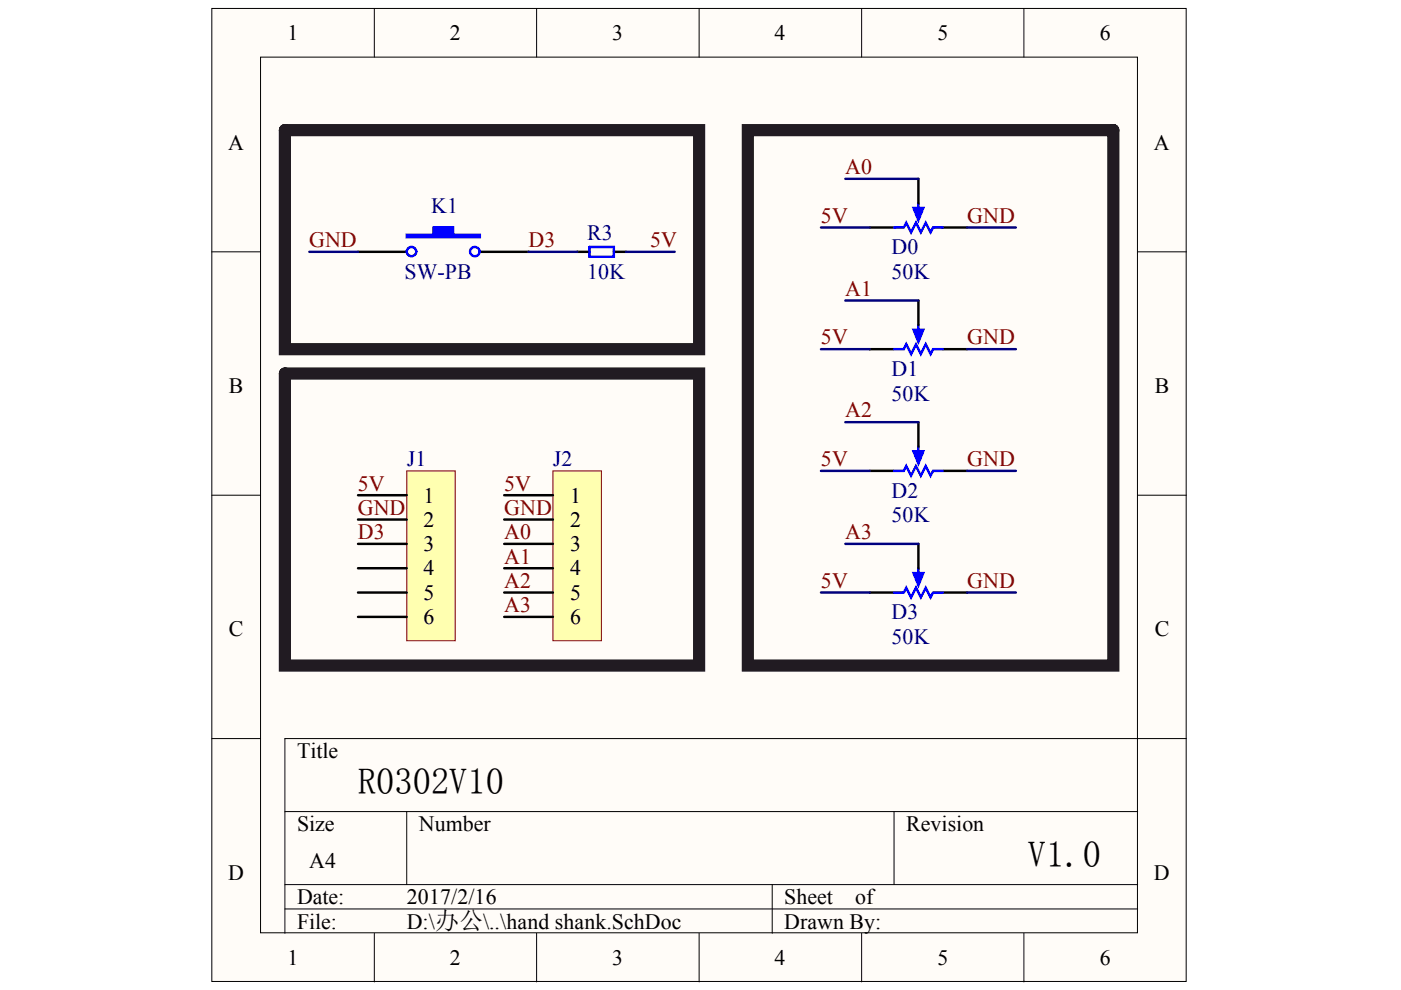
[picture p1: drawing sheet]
<svg xmlns="http://www.w3.org/2000/svg" width="297mm" height="210mm" viewBox="0 0 297 210" stroke-linecap="round" stroke-linejoin="round" font-family="sans-serif">
<g fill="#fffcf8" stroke="#000" stroke-width=".21">
<path d="M44.9 1.8h206.6v206.3h-206.6z"/>
<path d="M55.2 12.1h186v185.7h-186z"/>
</g>
<g fill="none" stroke="#000" stroke-width=".21">
<path d="M79.4 1.8v10.3M113.8 1.8v10.3M148.2 1.8v10.3M182.7 1.8v10.3M217.1 1.8v10.3M44.9 53.4h10.3M241.2 53.4h10.3M44.9 105h10.3M241.2 105h10.3M44.9 156.6h10.3M251.5 156.6h-191.1v41.3M60.4 172.1h180.8"/>
<path d="M86.2 172.1v15.5M189.6 172.1v15.5M60.4 187.6h180.8M60.4 192.7h180.8M79.4 197.9v10.3M113.8 197.9v10.3M148.2 197.9v10.3M163.7 187.6v10.3M182.7 197.9v10.3M217.1 197.9v10.3"/>
</g>
<path d="M75.9 53.4h10.3M101.7 53.4h10.4" fill="none" stroke="#000" stroke-width=".52"/>
<path d="M86.2 49.8h5.7v-1.6h4.2v1.6h5.6v.5h-15.5z" fill-rule="evenodd" fill="#00f"/>
<g fill="none" stroke="#00f" stroke-width=".52">
<path d="M86.2 49.8h5.7v-1.6h4.2v1.6h5.6v.5h-15.5zM194.7 94.7v2.6"/>
<circle cx="87.3" cy="53.3" r="1"/>
<circle cx="100.7" cy="53.3" r="1"/>
</g>
<path d="M184.4 99.8h5.2M199.9 99.8h5.2" fill="none" stroke="#000" stroke-width=".52"/>
<path d="M193.7 95.7h2.1l-1.1 2.6z" fill="#00f"/>
<path d="M194.7 68.9v2.6M189.6 99.8h2l.5-1 1.1 2.1 1-2.1 1 2.1 1.1-2.1 1 2.1 .5-1.1h2.1M193.7 95.7h2.1l-1.1 2.6z" fill="none" stroke="#00f" stroke-width=".52"/>
<path d="M184.4 74h5.2M199.9 74h5.2M194.7 89.5v5.2" fill="none" stroke="#000" stroke-width=".52"/>
<path d="M193.7 69.9h2.1l-1.1 2.6z" fill="#00f"/>
<path d="M194.7 43.1v2.6M189.6 74h2l.5-1 1.1 2.1 1-2.1 1 2.1 1.1-2.1 1 2.1 .5-1.1h2.1M193.7 69.9h2.1l-1.1 2.6z" fill="none" stroke="#00f" stroke-width=".52"/>
<path d="M184.4 48.2h5.2M199.9 48.2h5.2M194.7 63.7v5.2" fill="none" stroke="#000" stroke-width=".52"/>
<path d="M193.7 44.1h2.1l-1.1 2.6z" fill="#00f"/>
<path d="M189.6 48.2h2l.5-1 1.1 2.1 1-2.1 1 2.1 1.1-2.1 1 2.1 .5-1.1h2.1M193.7 44.1h2.1l-1.1 2.6zM194.7 120.5v2.6" fill="none" stroke="#00f" stroke-width=".52"/>
<path d="M194.7 37.9v5.2M184.4 125.6h5.2M199.9 125.6h5.2" fill="none" stroke="#000" stroke-width=".52"/>
<path d="M193.7 121.5h2.1l-1.1 2.6z" fill="#00f"/>
<path d="M189.6 125.6h2l.5-1 1.1 2.1 1-2.1 1 2.1 1.1-2.1 1 2.1 .5-1.1h2.1M193.7 121.5h2.1l-1.1 2.6z" fill="none" stroke="#00f" stroke-width=".52"/>
<path d="M194.7 115.3v5.2" fill="none" stroke="#000" stroke-width=".52"/>
<path d="M86.2 99.8h10.3v36.1h-10.3z" fill="#ffffb0" stroke="#800000" stroke-width=".21"/>
<path d="M75.9 105h10.3M75.9 110.2h10.3M75.9 115.3h10.3M75.9 120.5h10.3M75.9 125.6h10.3M75.9 130.8h10.3" fill="none" stroke="#000" stroke-width=".52"/>
<path d="M117.2 99.8h10.3v36.1h-10.3z" fill="#ffffb0" stroke="#800000" stroke-width=".21"/>
<path d="M122.4 53.4h2.6M130.1 53.4h2.6M106.9 105h10.3M106.9 110.2h10.3M106.9 115.3h10.3M106.9 120.5h10.3M106.9 125.6h10.3M106.9 130.8h10.3" fill="none" stroke="#000" stroke-width=".52"/>
<path d="M125 52.4h5.1v2h-5.1z" fill="none" stroke="#00f" stroke-width=".52"/>
<path d="M60.4 27.6h87.8v46.4h-87.8zM158.6 27.6h77.4v113.5h-77.4zM60.4 79.2h87.8v61.9h-87.8z" fill="none" stroke="#211b22" stroke-width="2.6"/>
<g fill="none" stroke="#000080" stroke-width=".52">
<path d="M179.2 37.9h15.5M65.6 53.4h10.3M112.1 53.4h10.3M132.7 53.4h10.4M174.1 48.2h10.3M205.1 48.2h10.3M174.1 74h10.3M179.2 63.7h15.5M205.1 74h10.3M174.1 99.8h10.3M179.2 89.5h15.5M205.1 99.8h10.3"/>
<path d="M179.2 115.3h15.5M174.1 125.6h10.3M205.1 125.6h10.3"/>
</g>
<g font-size="7.8">
<text x="75.9" y="168.4">R0302V10</text>
<text x="217.9" y="183.9">V1.0</text>
</g>
<g font-size="4.6">
<text x="61" y="8.5">1</text>
<text x="95.4" y="8.5">2</text>
<text x="129.8" y="8.5">3</text>
<text x="164.2" y="8.5">4</text>
<text x="198.7" y="8.5">5</text>
<text x="233.2" y="8.5">6</text>
<text x="48.4" y="31.8">A</text>
<text x="244.7" y="31.8">A</text>
<text x="48.5" y="83.3">B</text>
<text x="244.8" y="83.3">B</text>
<text x="89.8" y="106.5">1</text>
<text x="120.9" y="106.5">1</text>
<text x="89.8" y="111.7">2</text>
<text x="120.9" y="111.7">2</text>
<text x="89.8" y="116.9">3</text>
<text x="120.9" y="116.9">3</text>
<text x="89.8" y="122">4</text>
<text x="120.9" y="122">4</text>
<text x="89.8" y="127.2">5</text>
<text x="120.9" y="127.2">5</text>
<text x="48.5" y="134.9">C</text>
<text x="89.8" y="132.4">6</text>
<text x="120.9" y="132.4">6</text>
<text x="244.8" y="134.9">C</text>
<text x="63" y="160.7">Title</text>
<text x="63" y="176.3">Size</text>
<text x="88.8" y="176.3">Number</text>
<text x="192.1" y="176.3">Revision</text>
<text x="65.5" y="183.9">A4</text>
<text x="48.4" y="186.6">D</text>
<text x="63" y="191.7">Date:</text>
<text x="86.3" y="191.7">2017/2/16</text>
<text x="166.3" y="191.7">Sheet</text>
<text x="181.3" y="191.7">of</text>
<text x="244.7" y="186.6">D</text>
<text x="63" y="196.9">File:</text>
<text x="86.3" y="196.9">D:\办公\..\hand shank.SchDoc</text>
<text x="166.3" y="196.9">Drawn By:</text>
<text x="61" y="204.6">1</text>
<text x="95.4" y="204.6">2</text>
<text x="129.8" y="204.6">3</text>
<text x="164.2" y="204.6">4</text>
<text x="198.7" y="204.6">5</text>
<text x="233.2" y="204.6">6</text>
</g>
<g font-size="4.6" fill="#800000">
<text x="179.2" y="36.9">A0</text>
<text x="174" y="47.2">5V</text>
<text x="205.1" y="47.2">GND</text>
<text x="65.5" y="52.4">GND</text>
<text x="112.1" y="52.4">D3</text>
<text x="137.9" y="52.4">5V</text>
<text x="179.2" y="62.7">A1</text>
<text x="174" y="73">5V</text>
<text x="205.1" y="73">GND</text>
<text x="179.2" y="88.5">A2</text>
<text x="174" y="98.9">5V</text>
<text x="205.1" y="98.9">GND</text>
<text x="75.9" y="104">5V</text>
<text x="106.9" y="104">5V</text>
<text x="75.9" y="109.2">GND</text>
<text x="106.9" y="109.2">GND</text>
<text x="75.9" y="114.3">D3</text>
<text x="106.9" y="114.3">A0</text>
<text x="106.9" y="119.5">A1</text>
<text x="179.2" y="114.3">A3</text>
<text x="106.9" y="124.6">A2</text>
<text x="174" y="124.6">5V</text>
<text x="205.1" y="124.6">GND</text>
<text x="106.9" y="129.8">A3</text>
</g>
<g font-size="4.6" fill="#000080">
<text x="91.4" y="45.2">K1</text>
<text x="124.5" y="50.9">R3</text>
<text x="189" y="53.9">D0</text>
<text x="85.8" y="59.1">SW-PB</text>
<text x="124.5" y="59.1">10K</text>
<text x="189" y="59.1">50K</text>
<text x="189" y="79.8">D1</text>
<text x="189" y="84.9">50K</text>
<text x="86.3" y="98.9">J1</text>
<text x="117.2" y="98.9">J2</text>
<text x="189" y="105.5">D2</text>
<text x="189" y="110.7">50K</text>
<text x="189" y="131.3">D3</text>
<text x="189" y="136.5">50K</text>
</g>
</svg>
